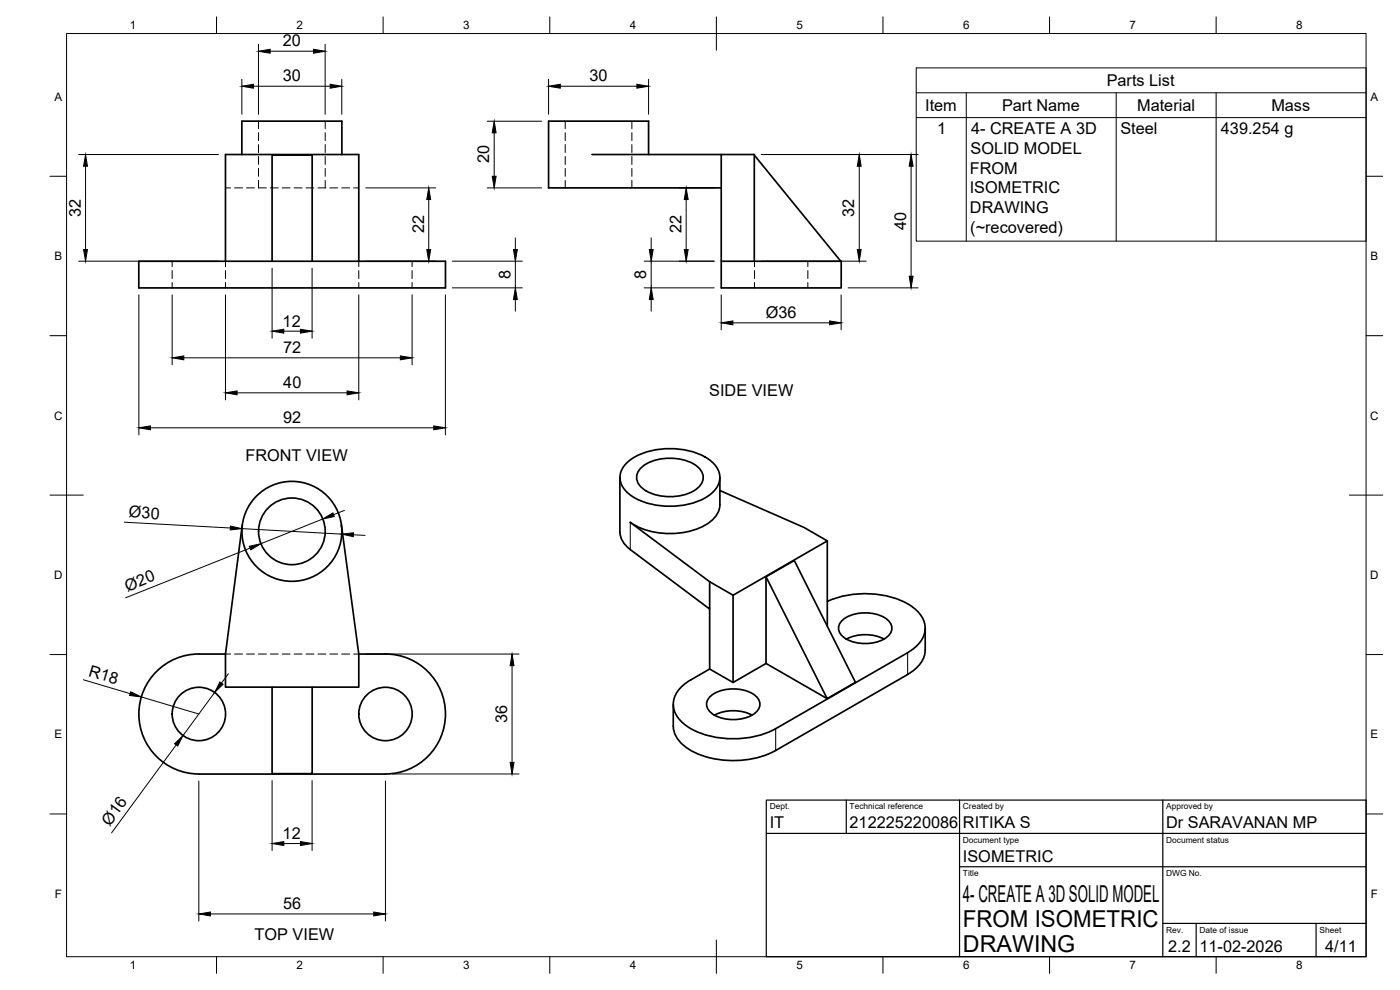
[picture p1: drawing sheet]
<svg xmlns="http://www.w3.org/2000/svg" width="420mm" height="297mm" viewBox="0 0 420 297" stroke-linecap="round" stroke-linejoin="round" font-family="sans-serif">
<!-- layer: Visible -->
<g fill="none" stroke="#000" stroke-width=".51">
<path d="M72.6 46.4v-10h30v10M177.7 46.4h48.7v32M194.6 46.4v-10h-30v20h51.9v-10M216.5 56.4v30h36v-8h-36M226.4 46.6l25.9 31.8M41.7 78.4h92v8h-92zM67.7 78.4v-32h40v32M81.7 78.4v-31.8h12v31.8M188.3 138.7a21.5 21.5 0 0 1 18-3.5 13.7 13.7 0 0 1 8.9 5.2 5.6 5.6 0 0 1-1.4 7.4 21.5 21.5 0 0 1-18 3.5 13.7 13.7 0 0 1-8.9-5.2 5.6 5.6 0 0 1 1.4-7.4zM102.4 157.4l5.3 38.8v10h-40v-10l5-38.7M186 143.3v16.3M186.1 159.6a6.8 6.8 0 0 0 3.1 5.3l23.8 17.8v-8.2"/>
<path d="M192.2 140.5a14 14 0 0 1 12.6-2.6 7.2 7.2 0 0 1 6.2 5 5.1 5.1 0 0 1-3.9 4.9 15.3 15.3 0 0 1-14.1-1.1 3.9 3.9 0 0 1-.8-6.2zM216 147.2l25.3 11 7 4.1-28.3 16.3-7-4.1-23.8-17.8a22.5 22.5 0 0 0 24-.2 6.6 6.6 0 0 0 2.8-5.1M216 143.3v8.2M220 178.6v26.2M229.9 173l8.5-4.8 18.3 36.5-8.5 4.9zM229.9 173v26.1l18.3 10.5M248.3 162.3v25.6M59.7 196.2h8M59.7 196.2a18 18 0 0 0-18 18 18 18 0 0 0 18 18h56a18 18 0 0 0 18-18 18 18 0 0 0-18-18M107.7 196.2h8M213 182.7v18M248.3 180.5a28.2 28.2 0 0 1 24.7 1 7.9 7.9 0 0 1 4.5 8.3 10 10 0 0 1-5.1 6l-39.6 22.8a28.2 28.2 0 0 1-25.5 0 8.3 8.3 0 0 1-5-8.9 9.9 9.9 0 0 1 5-5.7l5.7-3.3 7 4.1 9.9-5.7"/>
<path d="M252.5 186.4a11.4 11.4 0 0 1 14.3 0 3.3 3.3 0 0 1-1.5 5.3 12.2 12.2 0 0 1-12.1-.5 3.1 3.1 0 0 1-.7-4.8zM254 191.8a12.6 12.6 0 0 1 11.3 0M277.7 188.5v6.5M277.7 195a9 9 0 0 1-5.3 7.4l-39.6 22.8a28 28 0 0 1-26.2-.5 8.6 8.6 0 0 1-4.5-6.9M81.7 206.2v25.9h12v-25.9M202.1 211.3v6.6M212.9 209.2a11.4 11.4 0 0 1 14.3 0 3.3 3.3 0 0 1-1.5 5.4 12.2 12.2 0 0 1-12.2-.6 3.1 3.1 0 0 1-.6-4.8zM214.4 214.6a12.6 12.6 0 0 1 11.3 0"/>
<circle cx="87.6" cy="159.4" r="15"/>
<circle cx="87.6" cy="159.4" r="10"/>
<circle cx="59.7" cy="214.2" r="8"/>
<circle cx="115.7" cy="214.2" r="8"/>
</g>
<!-- layer: Hidden -->
<g fill="none" stroke="#000" stroke-width=".3">
<path d="M77.6 36.4v2.2M77.6 39.8v2.4M97.6 36.4v2.2M97.6 39.8v2.4M169.6 36.4v2.2M169.6 39.8v2.4M189.6 36.4v2.2M189.6 39.8v2.4M67.7 56.4h1.5M70.4 56.4h2.4M74 56.4h2.3M77.6 54.1v2.3h2.3"/>
<path d="M77.6 43.4v2.4M77.6 47v2.3M77.6 50.5v2.4M81.1 56.4h2.4M84.7 56.4h2.4M88.3 56.4h2.4M91.8 56.4h2.4M95.4 56.4h2.4M97.6 43.4v2.4M97.6 47v2.3M97.6 50.5v2.4M97.6 54.1v2.3"/>
<path d="M99 56.4h2.4M102.6 56.4h2.3M106.1 56.4h1.6M169.6 43.4v2.4M169.6 47v2.3M169.6 50.5v2.4M169.6 54.1v2.3M177.6 46.4h.1M189.6 43.4v2.4M189.6 47v2.3M189.6 50.5v2.4M189.6 54.1v2.3"/>
<path d="M51.7 78.4v1.6M67.7 78.4v1.6M107.7 78.4v1.6M123.7 78.4v1.6M226.4 78.4v1.6M242.4 78.4v1.6M51.7 81.2v2.4M51.7 84.8v1.6M67.7 81.2v2.4M67.7 84.8v1.6M107.7 81.2v2.4M107.7 84.8v1.6"/>
<path d="M123.7 81.2v2.4M123.7 84.8v1.6M226.4 81.2v2.4M226.4 84.8v1.6M242.4 81.2v2.4M242.4 84.8v1.6M67.7 196.2h1.5M70.4 196.2h2.4M74 196.2h2.3M77.6 196.2h2.3M81.1 196.2h2.4M84.7 196.2h2.4"/>
<path d="M88.3 196.2h2.4M91.8 196.2h2.4M95.4 196.2h2.4M99 196.2h2.4M102.6 196.2h2.3M106.1 196.2h1.6"/>
</g>
<!-- layer: Visible Narrow -->
<path d="M189.1 156.7v8.2M272.4 195.8v6.6M232.8 218.6v6.6" fill="none" stroke="#000" stroke-width=".3"/>
<!-- layer: BORDER -->
<g fill="none" stroke="#000" stroke-width=".3">
<path d="M20 10.1h390v276.9h-390zM65 5.1v5M115 5.1v5M165 5.1v5M215 5.1v10M265 5.1v5M315 5.1v5M365 5.1v5M15 52.9h5M410 52.9h5M15 100.7h5M410 100.7h5"/>
<path d="M15 148.6h10M405 148.6h10M15 196.4h5M410 196.4h5M15 244.2h5M410 244.2h5M65 287v5M115 287v5M165 287v5M215 282.1v9.9M265 287v5M315 287v5"/>
<path d="M365 287v5"/>
</g>
<!-- layer: TITLEBLOCK -->
<path d="M230 240.1h180v46.9h-180zM230 250h180M254 240.1v9.9M288 240.1v46.9M349 240.1v46.9M288 260.1h122M349 277.1h61M359 277.1v9.9M395 277.1v9.9" fill="none" stroke="#000" stroke-width=".36"/>
<!-- layer: FD_Dimensions -->
<g fill="none" stroke="#000" stroke-width=".3">
<path d="M77.6 13.3v21M81.1 15.4h13M97.6 13.3v21M72.6 23.8v10.5M76.1 25.9h23M102.6 23.8v10.5M146.2 36.4h16.3M148.3 39.9v13M164.6 23.8v10.5M168.1 25.9h23M194.6 23.8v10.5M23.6 46.4h42"/>
<path d="M25.7 49.9v25M109.8 56.4h21M128.7 59.9v15M146.2 56.4h16.3M203.8 56.4h10.5M205.9 59.9v15M228.5 46.4h47M257.9 49.9v25M273.4 49.9v33M23.6 78.4h42M109.8 78.4h21M135.8 78.4h21"/>
<path d="M154.7 71.4v3.5M154.7 78.4v8M193.3 78.4h21M195.4 71.4v3.5M195.4 78.4v8M228.5 78.4h31.5M41.7 88.5v42M51.7 88.5v21M67.7 88.5v31.5M81.7 80.5v21M85.2 99.4h5M93.7 80.5v21"/>
<path d="M107.7 88.5v31.5M123.7 88.5v21M133.7 88.5v42M135.8 86.4h21M154.7 89.9v3.5M193.3 86.4h21M195.4 89.9v3.5M216.5 88.5v10.5M219.9 96.9h29M252.4 88.5v10.5M254.5 86.4h21M55.2 107.4h65"/>
<path d="M71.2 117.9h33M45.2 128.4h85M37.3 156.7l31.8 1.7M72.6 158.6l30 1.7M96.9 155.7l-18.6 7.4M103.4 153.1l-3.3 1.3M75 164.5l-37.3 14.9M106 160.5l3.6 .1M109.8 196.2h46M153.7 199.7v29M25 203.9l14.1 4.2M42.4 209.1l17.3 5.1"/>
<path d="M64.4 207.8l-9.5 12.9M68.5 202.1l-2 2.9M52.9 223.5l-19.4 26.4M59.7 234.3v42M81.7 234.2v21M93.7 234.2v21M115.7 234.3v42M117.8 232.2h38M85.2 253.1h5M63.2 274.2h49"/>
</g>
<g fill="#000" stroke="#000" stroke-width=".3">
<path d="M77.6 15.4l3.5-.6v1.2zM94.1 14.8l3.5 .6-3.5 .6zM72.6 25.9l3.5-.6v1.2zM99.1 25.3l3.5 .6-3.5 .6zM148.3 36.4l.6 3.5h-1.2zM164.6 25.9l3.5-.6v1.2zM191.1 25.3l3.5 .6-3.5 .6zM25.7 46.4l.5 3.5h-1.1zM128.7 56.4l.5 3.5h-1.1zM147.7 52.9h1.2l-.6 3.5zM205.9 56.4l.6 3.5h-1.1zM257.9 46.4l.5 3.5h-1.1z"/>
<path d="M273.4 46.4l.6 3.5h-1.1zM25.1 74.9h1.1l-.5 3.5zM128.1 74.9h1.1l-.5 3.5zM154.1 74.9h1.2l-.6 3.5zM194.9 74.9h1.1l-.6 3.5zM205.4 74.9h1.1l-.6 3.5zM257.3 74.9h1.1l-.5 3.5zM81.7 99.4l3.5-.6v1.2zM90.2 98.8l3.5 .6-3.5 .6zM154.7 86.4l.6 3.5h-1.2zM195.4 86.4l.6 3.5h-1.1zM216.5 96.9l3.4-.6v1.2z"/>
<path d="M248.9 96.3l3.5 .6-3.5 .6zM272.9 82.9h1.1l-.6 3.5zM51.7 107.4l3.5-.6v1.2zM67.7 117.9l3.5-.6v1.2zM104.2 117.3l3.5 .6-3.5 .6zM120.2 106.8l3.5 .6-3.5 .6zM41.7 128.4l3.5-.6v1.2zM130.2 127.8l3.5 .6-3.5 .6zM69.2 157.8l3.4 .8-3.5 .4zM96.9 155.7l3-1.8 .4 1.1zM102.6 160.3l3.5-.4-.1 1.1zM74.8 163.9l3.5-.8-3 1.9z"/>
<path d="M153.7 196.2l.6 3.5h-1.2zM39.2 207.5l3.2 1.6-3.5-.4zM66 204.6l1 .7-2.6 2.5zM52.4 223.2l2.5-2.5-1.6 3.1zM153.1 228.7h1.2l-.6 3.5zM81.7 253.1l3.5-.6v1.2zM90.2 252.5l3.5 .6-3.5 .6zM59.7 274.2l3.5-.6v1.2zM112.2 273.6l3.5 .6-3.5 .6z"/>
</g>
<!-- layer: Parts Lists -->
<path d="M275 20.4h135v52h-135zM275 27.8h135M275 35.3h135M290 27.8v44.6M335 27.8v44.6M365 27.8v44.6" fill="none" stroke="#000" stroke-width=".3"/>
<g font-size="7">
<text x="289" y="270.6">4- CREATE A 3D SOLID MODEL</text>
<text x="289" y="278.1">FROM ISOMETRIC</text>
<text x="289" y="285.5">DRAWING</text>
</g>
<g font-size="4.9">
<text x="84.9" y="13.9">20</text>
<text x="84.9" y="24.4">30</text>
<text x="176.9" y="24.4">30</text>
<text x="332.1" y="25.8">Parts List</text>
<text x="277.7" y="33.3">Item</text>
<text x="300.7" y="33.3">Part Name</text>
<text x="341.3" y="33.3">Material</text>
<text x="381.6" y="33.3">Mass</text>
<text x="281.3" y="40.2">1</text>
<text x="291.4" y="40.4">4- CREATE A 3D</text>
<text x="336.3" y="40.4">Steel</text>
<text x="366.4" y="40.3">439.254 g</text>
<text x="291.3" y="46.3">SOLID MODEL</text>
<text x="146.9" y="49.1" transform="rotate(-90 146.9 49.1)">20</text>
<text x="291.1" y="52.1">FROM</text>
<text x="291" y="58">ISOMETRIC</text>
<text x="24.2" y="65.1" transform="rotate(-90 24.2 65.1)">32</text>
<text x="256.4" y="65.1" transform="rotate(-90 256.4 65.1)">32</text>
<text x="291.1" y="63.9">DRAWING</text>
<text x="127.3" y="70" transform="rotate(-90 127.3 70)">22</text>
<text x="204.5" y="70" transform="rotate(-90 204.5 70)">22</text>
<text x="272" y="69" transform="rotate(-90 272 69)">40</text>
<text x="291.2" y="69.8">(~recovered)</text>
<text x="153.2" y="83.7" transform="rotate(-90 153.2 83.7)">8</text>
<text x="194" y="83.7" transform="rotate(-90 194 83.7)">8</text>
<text x="229.8" y="95.3">Ø36</text>
<text x="84.8" y="98">12</text>
<text x="85" y="106">72</text>
<text x="85" y="116.4">40</text>
<text x="212.9" y="118.9">SIDE VIEW</text>
<text x="85" y="126.9">92</text>
<text x="73.7" y="138.3">FRONT VIEW</text>
<text x="38.6" y="155.2" transform="rotate(3 38.6 155.2)">Ø30</text>
<text x="38.3" y="177.5" transform="rotate(-22 38.3 177.5)">Ø20</text>
<text x="26.4" y="202.8" transform="rotate(16 26.4 202.8)">R18</text>
<text x="152.2" y="216.9" transform="rotate(-90 152.2 216.9)">36</text>
<text x="33" y="248" transform="rotate(-54 33 248)">Ø16</text>
<text x="84.8" y="251.7">12</text>
<text x="231" y="248.5">IT</text>
<text x="255" y="248.5">212225220086</text>
<text x="289" y="248.5">RITIKA S</text>
<text x="350" y="248.5">Dr SARAVANAN MP</text>
<text x="289" y="258.6">ISOMETRIC</text>
<text x="85" y="272.8">56</text>
<text x="76.4" y="281.9">TOP VIEW</text>
<text x="350.6" y="285.7">2.2</text>
<text x="360" y="285.5">11-02-2026</text>
<text x="397.7" y="285.7">4/11</text>
</g>
<g font-size="3.5">
<text x="39" y="8.8">1</text>
<text x="89" y="8.8">2</text>
<text x="139" y="8.8">3</text>
<text x="189" y="8.8">4</text>
<text x="239" y="8.8">5</text>
<text x="289" y="8.8">6</text>
<text x="339" y="8.8">7</text>
<text x="389" y="8.8">8</text>
<text x="16.3" y="30.2">A</text>
<text x="411.3" y="30.2">A</text>
<text x="16.3" y="78">B</text>
<text x="411.3" y="78">B</text>
<text x="16.2" y="125.9">C</text>
<text x="411.2" y="125.9">C</text>
<text x="16.2" y="173.7">D</text>
<text x="411.2" y="173.7">D</text>
<text x="16.3" y="221.6">E</text>
<text x="411.3" y="221.6">E</text>
<text x="16.4" y="269.4">F</text>
<text x="411.4" y="269.4">F</text>
<text x="39" y="290.8">1</text>
<text x="89" y="290.8">2</text>
<text x="139" y="290.8">3</text>
<text x="189" y="290.8">4</text>
<text x="239" y="290.8">5</text>
<text x="289" y="290.8">6</text>
<text x="339" y="290.8">7</text>
<text x="389" y="290.8">8</text>
</g>
<g font-size="2.5">
<text x="231" y="242.9">Dept.</text>
<text x="255" y="242.9">Technical reference</text>
<text x="289" y="242.9">Created by</text>
<text x="350" y="242.9">Approved by</text>
<text x="289" y="252.8">Document type</text>
<text x="350" y="252.8">Document status</text>
<text x="289" y="262.9">Title</text>
<text x="350" y="262.9">DWG No.</text>
<text x="350" y="279.9">Rev.</text>
<text x="360" y="279.9">Date of issue</text>
<text x="396" y="279.9">Sheet</text>
</g>
</svg>
